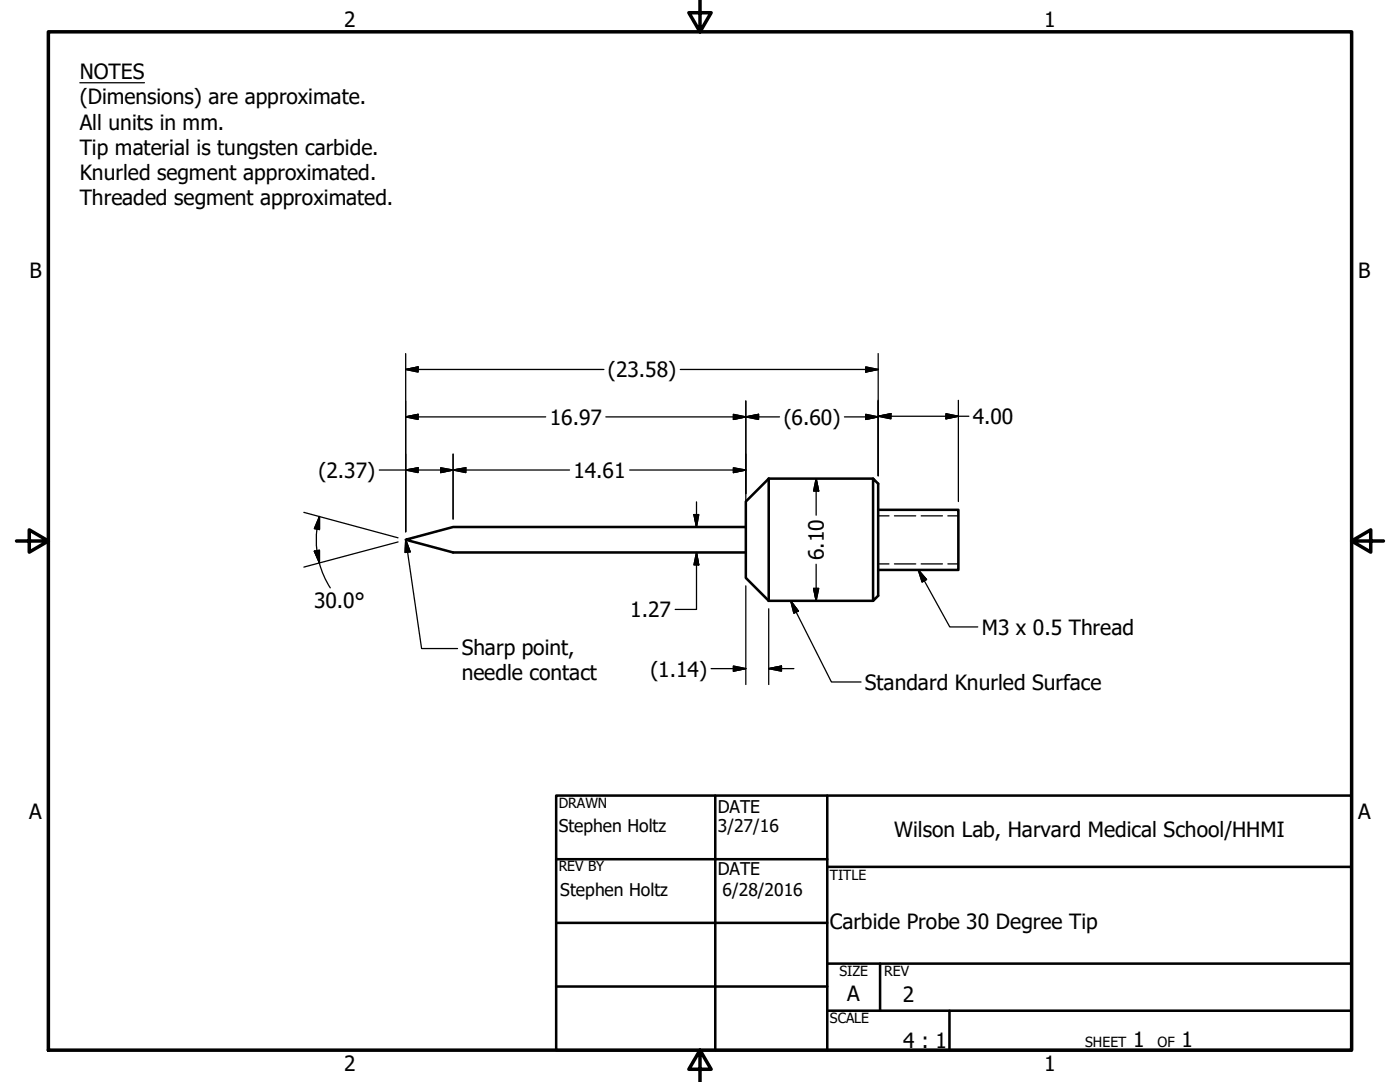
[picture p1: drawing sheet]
<svg xmlns="http://www.w3.org/2000/svg" width="279mm" height="216mm" viewBox="0 0 279 216" stroke-linecap="round" stroke-linejoin="round" font-family="sans-serif">
<!-- layer: Visible (ANSI) -->
<path d="M153.4 95.5l-4.6 4.6v15.2l4.6 4.6M153.4 95.5v24.4M153.4 95.5h20.8M174.2 95.5l1.1 1v22.4l-1.1 1zM148.8 105.2h-58.4l-9.4 2.5 9.4 2.5h58.4M153.4 119.9h20.8M175.3 101.7h16v12h-16" fill="none" stroke="#000" stroke-width=".51"/>
<!-- layer: Hidden Narrow (ANSI) -->
<path d="M175.3 102.9h2.1M175.3 112.5h2.1M178.5 102.9h4.3M178.5 112.5h4.3M183.8 102.9h4.3M183.8 112.5h4.3M189.2 102.9h2.1M189.2 112.5h2.1" fill="none" stroke="#000" stroke-width=".25"/>
<!-- layer: Border (ANSI) -->
<path d="M9.7 6.3h260v203.2h-260zM139.7 0v6.3l-2.2-3.8h4.4l-2.2 3.8M3.3 107.9h6.4l-3.9-2.2v4.5l3.9-2.3M269.7 107.9l3.9 2.3v-4.5l-3.9 2.2h6.4M139.7 209.5l2.2 3.9h-4.4l2.2-3.9v6.4" fill="none" stroke="#000" stroke-width=".7"/>
<!-- layer: Title (ANSI) -->
<path d="M111 158.8h158.7v50.7h-158.7zM142.7 158.8v50.7M165.1 158.8v50.7M111 171.4h54.1M165.1 173h104.6M111 184.1h54.1M111 196.8h54.1M165.1 192.3h104.6M175.6 192.3v9.4M165.1 201.7h104.6M189.5 201.7v7.8" fill="none" stroke="#000" stroke-width=".51"/>
<!-- layer: Dimension (ANSI) -->
<g fill="none" stroke="#000" stroke-width=".25">
<path d="M81 73.7l2.4-.5v1zM81 70.5v35.6M81 73.7h39.5M135.8 73.7h39.5M172.8 73.2l2.5 .5-2.5 .5zM175.3 70.5v24.4M191.3 79.9v20.2M75.7 93.8h38M81 93.8l2.4-.5v1zM81 83.2l2.4-.5v1zM81 83.2h27.9M87.9 93.3l2.5 .5-2.5 .5z"/>
<path d="M90.4 93.8l2.6-.5v1zM90.4 90.6v13M120.9 83.2h34.7M125.7 93.8h23.1M146.4 82.7l2.4 .5-2.4 .5zM146.4 93.3l2.4 .5-2.4 .5zM148.8 83.2l2.6-.5v1zM148.8 80v23.6M162.9 95.5l.5 2.5h-1zM162.9 95.5v7.3M168.5 83.2h6.8M172.8 82.7l2.5 .5-2.5 .5z"/>
<path d="M175.3 83.1l2.5-.6v1.1zM175.3 83.1h18.1M188.8 82.5l2.5 .6-2.5 .5zM60.6 102.2l18.8 5.1M62.7 110l1.1-.2v2.5zM63.3 105.6l-.1 3.7 .6 3M63.7 112.3a17.8 17.8 0 0 0 2.2 5M63.8 103.1v2.6l-1.1-.2zM63.8 103.1l-.6 2.4M79.4 108.1l-18.8 5.1M138.5 102.7h.9l-.4 2.5zM139 110.2l.4 2.5h-.9z"/>
<path d="M139 110.2v11.4h-4.3M139 100.1v5.1M148.8 116.9v19.7M162.4 117.4h1l-.5 2.5zM162.9 112.6v7.3M141.9 133.4h6.9M146.4 132.9l2.4 .5-2.4 .5zM153.4 133.4l2.6-.5v1zM153.4 133.4h5M153.4 121.5v15.1"/>
</g>
<g fill="#000" stroke="#000" stroke-width=".25">
<path d="M81 73.7l2.4-.5zM81 73.7l2.4-.5v1zM172.8 74.2l2.5-.5zM172.8 73.2l2.5 .5-2.5 .5zM81 93.8l2.4-.5zM81 93.8l2.4-.5v1zM81 83.2l2.4-.5zM81 83.2l2.4-.5v1zM87.9 94.3l2.5-.5zM87.9 93.3l2.5 .5-2.5 .5zM90.4 93.8l2.6-.5zM90.4 93.8l2.6-.5v1z"/>
<path d="M146.4 83.7l2.4-.5zM146.4 82.7l2.4 .5-2.4 .5zM146.4 94.3l2.4-.5zM146.4 93.3l2.4 .5-2.4 .5zM148.8 83.2l2.6-.5zM148.8 83.2l2.6-.5v1zM162.9 95.5l.5 2.5zM162.9 95.5l.5 2.5h-1zM172.8 83.7l2.5-.5zM172.8 82.7l2.5 .5-2.5 .5zM175.3 83.1l2.5-.6zM175.3 83.1l2.5-.6v1.1z"/>
<path d="M188.8 83.6l2.5-.5zM188.8 82.5l2.5 .6-2.5 .5zM62.7 110l1.1 2.3zM62.7 110l1.1-.2v2.5zM63.8 103.1v2.6zM63.8 103.1v2.6l-1.1-.2zM138.5 102.7l.5 2.5zM138.5 102.7h.9l-.4 2.5zM139 110.2l.4 2.5zM139 110.2l.4 2.5h-.9zM162.4 117.4l.5 2.5zM162.4 117.4h1l-.5 2.5z"/>
<path d="M146.4 133.9l2.4-.5zM146.4 132.9l2.4 .5-2.4 .5zM153.4 133.4l2.6-.5zM153.4 133.4l2.6-.5v1z"/>
</g>
<!-- layer: Symbol (ANSI) -->
<path d="M15.9 16.5h12.9M81 107.7l.9 2.4-1.1 .1zM81 107.7l3.1 21.7h7.2M157.8 119.9l1.5 2-.9 .5zM157.8 119.9l8.1 16.2h5.9M183.3 113.7l1.6 1.9-.9 .5zM183.3 113.7l6.2 11.4h5.6" fill="none" stroke="#000" stroke-width=".25"/>
<path d="M81 107.7l.9 2.4zM81 107.7l.9 2.4-1.1 .1zM183.3 113.7l1.6 1.9zM183.3 113.7l1.6 1.9-.9 .5zM157.8 119.9l1.5 2zM157.8 119.9l1.5 2-.9 .5z" fill="#000" stroke="#000" stroke-width=".25"/>
<g font-size="4.2">
<text x="68.7" y="5.3">2</text>
<text x="208.4" y="5.3">1</text>
<text x="15.9" y="15.8">NOTES</text>
<text x="15.9" y="20.8">(Dimensions) are approximate.</text>
<text x="15.9" y="25.8">All units in mm.</text>
<text x="15.9" y="30.9">Tip material is tungsten carbide.</text>
<text x="15.9" y="35.9">Knurled segment approximated.</text>
<text x="15.9" y="40.9">Threaded segment approximated.</text>
<text x="5.9" y="55.5">B</text>
<text x="271.1" y="55.5">B</text>
<text x="121.3" y="75.3">(23.58)</text>
<text x="109.7" y="84.7">16.97</text>
<text x="156.4" y="84.8">(6.60)</text>
<text x="194.1" y="84.6">4.00</text>
<text x="63.6" y="95.4">(2.37)</text>
<text x="114.4" y="95.3">14.61</text>
<text x="164.4" y="111.8" transform="rotate(-90 164.4 111.8)">6.10</text>
<text x="62.7" y="121.2">30.0°</text>
<text x="125.8" y="123.2">1.27</text>
<text x="92.1" y="130.6">Sharp point,</text>
<text x="196" y="126.7">M3 x 0.5 Thread</text>
<text x="92.1" y="135.6">needle contact</text>
<text x="129.8" y="135.1">(1.14)</text>
<text x="172.6" y="137.7">Standard Knurled Surface</text>
<text x="5.8" y="163.4">A</text>
<text x="178.4" y="167.1">Wilson Lab, Harvard Medical School/HHMI</text>
<text x="271" y="163.4">A</text>
<text x="165.6" y="185.3">Carbide Probe 30 Degree Tip</text>
<text x="169.1" y="199.8">A</text>
<text x="180.1" y="199.9">2</text>
<text x="180.3" y="209">4 : 1</text>
<text x="226.1" y="209">1</text>
<text x="235.8" y="209">1</text>
<text x="68.7" y="213.6">2</text>
<text x="208.4" y="213.6">1</text>
</g>
<g font-size="3.5">
<text x="111.5" y="165.9">Stephen Holtz</text>
<text x="143.3" y="166.1">3/27/16</text>
<text x="143.3" y="162.2">DATE</text>
<text x="111.8" y="178.8">Stephen Holtz</text>
<text x="143.3" y="174.5">DATE</text>
<text x="144.2" y="178.8">6/28/2016</text>
</g>
<g font-size="2.8">
<text x="111.5" y="161.3">DRAWN</text>
<text x="111.5" y="173.9">REV BY</text>
<text x="165.6" y="175.5">TITLE</text>
<text x="167.5" y="194.8">SIZE</text>
<text x="176.5" y="194.8">REV</text>
<text x="165.6" y="204.2">SCALE</text>
<text x="216.6" y="209">SHEET</text>
<text x="231" y="209">OF</text>
</g>
</svg>
